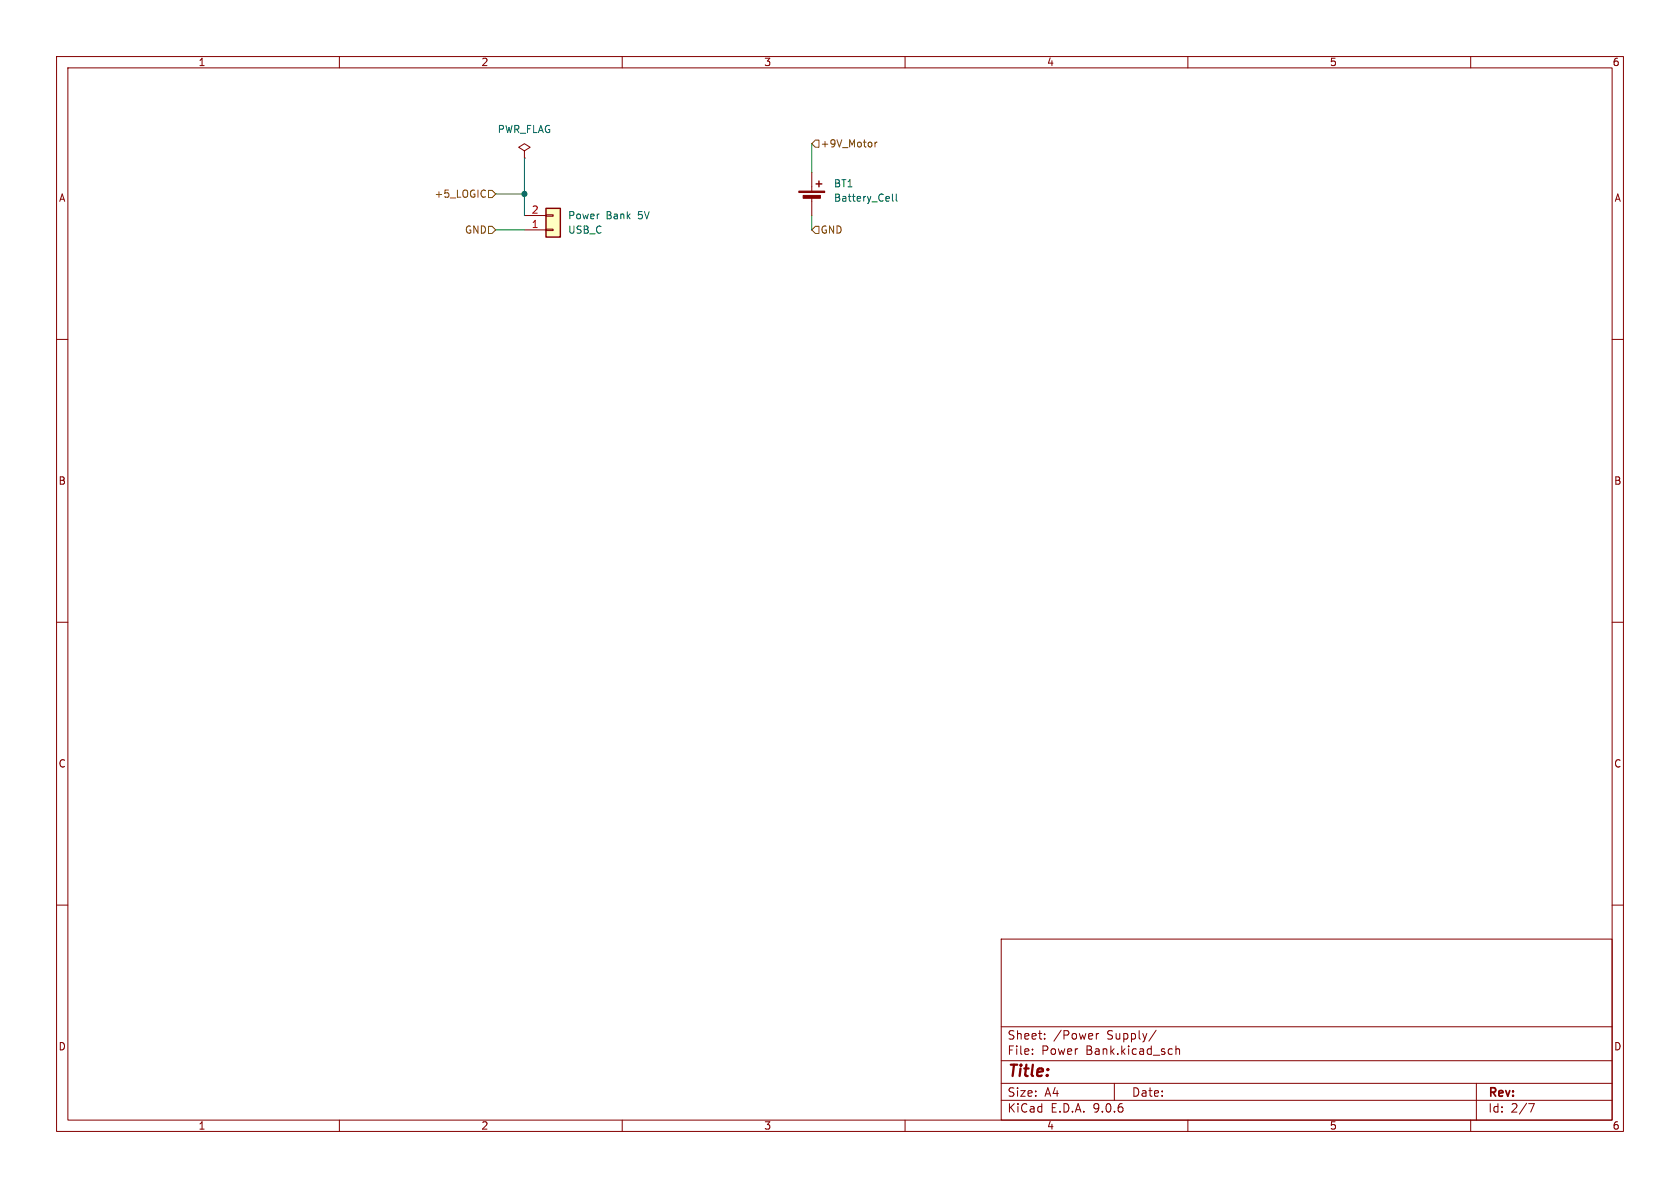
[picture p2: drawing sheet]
<svg xmlns="http://www.w3.org/2000/svg" width="297mm" height="210mm" viewBox="0 0 297 210" stroke-linecap="round" stroke-linejoin="round" font-family="sans-serif">
<g fill="none" stroke="#840000" stroke-width=".18">
<path d="M10 10h277v190h-277zM12 12h273v186h-273zM60 10v2M110 10v2M160 10v2M210 10v2M260 10v2M92.7 26.7l1-.7-1-.6-1 .6 1 .7v1.2M92.7 27.9h.1M143.5 30.5v3.3M143.5 34.8v3.3M10 60h2"/>
<path d="M285 60h2M10 110h2M285 110h2M10 160h2M177 166h108v32h-108zM285 160h2M60 198v2M110 198v2M160 198v2M177 194.5h108M177 191.5h108M177 187.5h108"/>
<path d="M177 181.5h108M182.5 186.3v.1M182.5 185.5v.1M184.7 183.6v.1M184.7 182.8v.1M193.8 182.7v1M194.2 182.7l-.2 .1-.2 .2M197 191.5v3M204.4 182.1l-1.3 2M207.9 184.9v1.5M207.9 185.5l.2-.1 .4 .1v.9M210 198v2"/>
<path d="M260 198v2M261 191.5v6.5M270.2 195.1h1l-.6 1.5"/>
</g>
<g fill="#840000" stroke="#840000" stroke-width=".18">
<path d="M141.2 33.8h4.6v.2h-4.6z"/>
<path d="M142 34.5h3v.6h-3z"/>
</g>
<path d="M144.3 32.5h1M144.8 32v1" fill="none" stroke="#840000" stroke-width=".25"/>
<path d="M157.8 34.3v1.1l.2 .2M158.4 34.3v1.1l.2 .2" fill="none" stroke="#006464" stroke-width=".18"/>
<path d="M96.5 36.8h2.6v5.1h-2.6z" fill="#ffffc2"/>
<path d="M96.5 36.8h2.6v5.1h-2.6z" fill="none" stroke="#840000" stroke-width=".25"/>
<path d="M92.7 38.1h3.8M96.5 38h1.3v.2h-1.3zM92.7 40.6h3.8M96.5 40.5h1.3v.3h-1.3z" fill="none" stroke="#840000" stroke-width=".18"/>
<path d="M85.6 33.6l.2 .1M85.8 34.7l-.2 .2M86.4 33.7h.6l.6 .6-.6 .6h-.6zM144.1 24.8h.7v1.2h-.7l-.6-.6zM154.7 25.1v.9M155 25.1l-.3 .3M86.4 40h.6l.6 .6-.6 .7h-.6zM144.1 40h.7v1.3h-.7l-.6-.7z" fill="none" stroke="#725600" stroke-width=".18"/>
<path d="M87.6 34.3h5.1M92.7 27.9v10.2M143.5 25.4v5.1M143.5 38.1v2.5M87.6 40.6h5.1" fill="none" stroke="#009600" stroke-width=".18"/>
<circle cx="92.7" cy="34.3" r=".46" fill="#009600" stroke="#009600" stroke-width=".18"/>
<text font-size="2.8" fill="#840000" x="178" y="190.9">Title:</text>
<g font-size="2.1" fill="#840000">
<text x="178" y="184">Sheet:</text>
<text x="186.2" y="184">/Power</text>
<text x="195.7" y="184">Supply/</text>
<text x="178" y="186.7">File:</text>
<text x="184.1" y="186.7">Power</text>
<text x="192" y="186.7">Bank.kicad_sch</text>
<text x="178" y="196.9">KiCad</text>
<text x="178" y="194.1">Size:</text>
<text x="184.7" y="194.1">A4</text>
<text x="185.7" y="196.9">E.D.A.</text>
<text x="193.3" y="196.9">9.0.6</text>
<text x="200" y="194.1">Date:</text>
<text x="263" y="194.3">Rev:</text>
<text x="263" y="196.9">Id:</text>
<text x="267.1" y="196.9">2/7</text>
</g>
<g font-size="1.8" fill="#840000">
<text x="35" y="11.9">1</text>
<text x="85" y="11.9">2</text>
<text x="135" y="11.9">3</text>
<text x="185" y="11.9">4</text>
<text x="235" y="11.9">5</text>
<text x="285" y="11.9">6</text>
<text x="10.3" y="35.9">A</text>
<text x="285.3" y="35.9">A</text>
<text x="10.3" y="85.9">B</text>
<text x="285.3" y="85.9">B</text>
<text x="10.3" y="135.9">C</text>
<text x="285.3" y="135.9">C</text>
<text x="10.3" y="185.9">D</text>
<text x="285.3" y="185.9">D</text>
<text x="35" y="199.9">1</text>
<text x="85" y="199.9">2</text>
<text x="135" y="199.9">3</text>
<text x="185" y="199.9">4</text>
<text x="235" y="199.9">5</text>
<text x="285" y="199.9">6</text>
</g>
<g font-size="1.8" fill="#006464">
<text x="87.9" y="23.7">PWR_FLAG</text>
<text x="147.3" y="33.3">BT1</text>
<text x="147.3" y="35.9">Battery_Cell</text>
<text x="100.3" y="39">Power</text>
<text x="100.3" y="41.5">USB_C</text>
<text x="107.1" y="39">Bank</text>
<text x="112.9" y="39">5V</text>
</g>
<g font-size="1.8" fill="#725600">
<text x="145" y="26.3">+9V_Motor</text>
<text x="76.7" y="35.2">+5_LOGIC</text>
<text x="82.1" y="41.5">GND</text>
<text x="145" y="41.5">GND</text>
</g>
<g font-size="1.8" fill="#a90000">
<text x="93.9" y="40.4">1</text>
<text x="93.9" y="37.8">2</text>
</g>
</svg>
